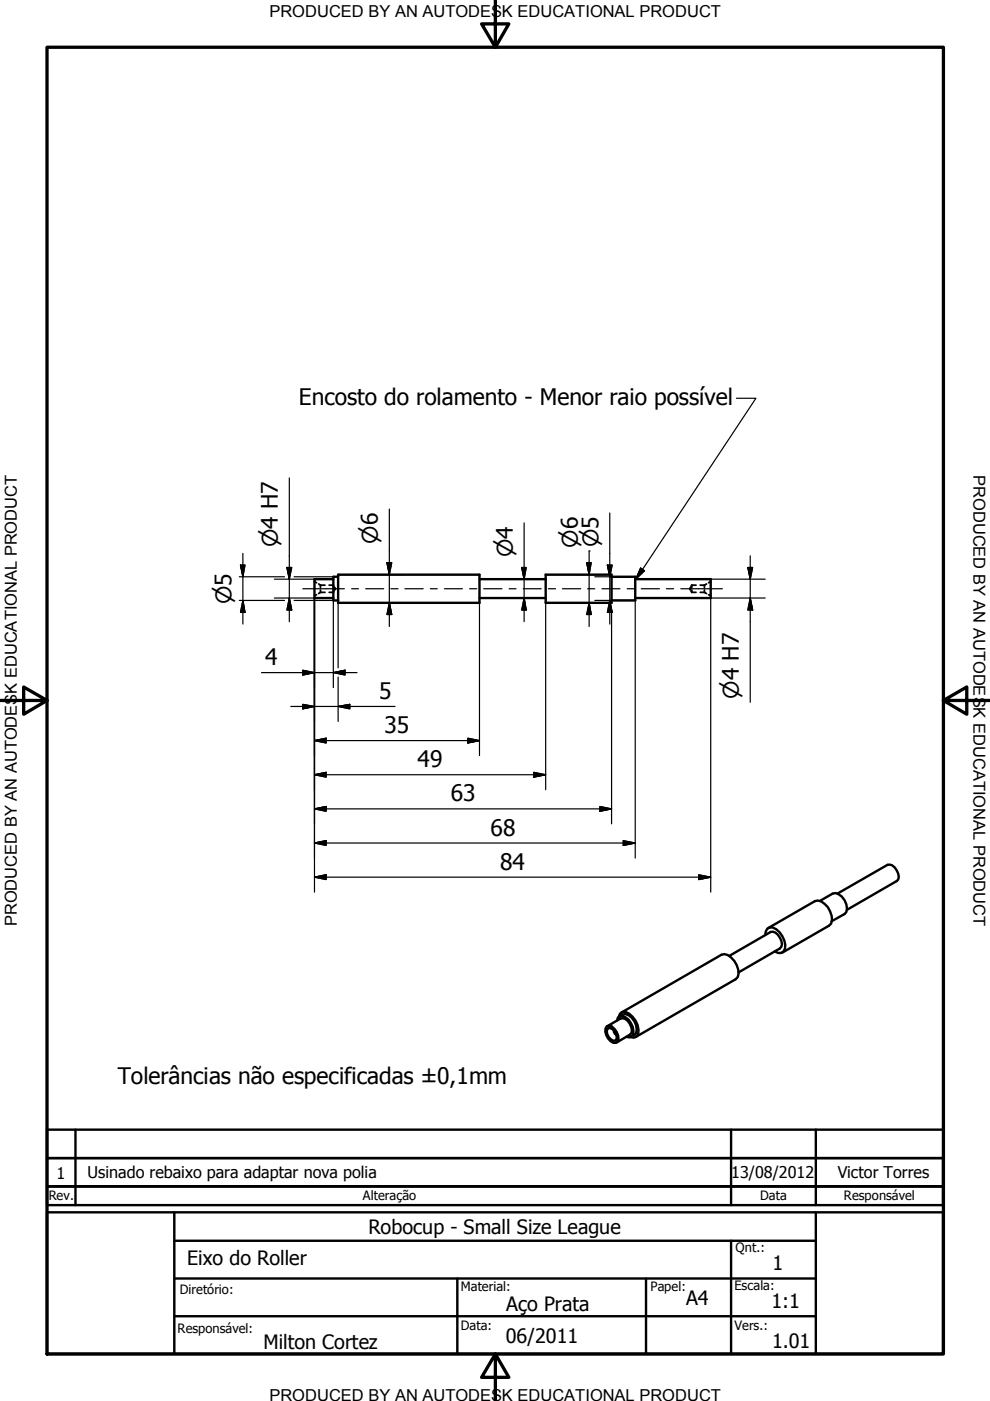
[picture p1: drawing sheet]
<svg xmlns="http://www.w3.org/2000/svg" width="210mm" height="297mm" viewBox="0 0 210 297" stroke-linecap="round" stroke-linejoin="round" font-family="sans-serif">
<!-- layer: Hidden (ISO) -->
<g fill="none" stroke="#000" stroke-width=".38">
<path d="M66.7 123.3l.4 .3M67.1 126.1l-.4 .2M67.6 123.8l.3 .3M67.9 124.1v.5M67.9 125.1v.5M67.9 125.6l-.3 .2M67.9 125.6h1M67.9 124.1h1M69.8 124.1h.9l.1 .2M70.8 125.3l-.1 .3h-.9M71 124.6l.1 .2-.1 .3M146.4 124.6l-.2 .2 .2 .3"/>
<path d="M146.5 125.3l.2 .3M146.7 125.6h.9M146.7 124.1h.9M146.7 124.1v.5M146.7 125.1v.5M146.7 124.1l-.2 .2M148.5 125.6h.9M148.5 124.1h.9M149.4 124.1v.5M149.4 125.1v.5M149.4 125.6l.4 .2M149.8 123.8l-.4 .3"/>
<path d="M150.2 126.1l.5 .2M150.7 123.3l-.5 .3"/>
</g>
<!-- layer: Visible (ISO) -->
<g fill="none" stroke="#000" stroke-width=".51">
<path d="M70.7 122.8h-4v4h4M71.7 122.3h-1v5h1M71.7 121.8h30v6h-30zM101.7 122.8h14M101.7 126.8h14M115.7 121.8h14v6h-14zM129.7 122.3h5v5h-5M134.7 122.8h16v4h-16M162.2 198.2l.2-.7 .3-.6a1.84 1.84 0 0 1 2.6 .8 4.3 4.3 0 0 1 1.1 3.5l-.3 .5-.5 .3h-.6l-.7-.3M162.9 196.8l9.9-5.7 .6-.2a4 4 0 0 1 2.8 4.9l-.4 .5-9.9 5.7M173.9 191l2.6-1.5a2.29 2.29 0 0 1 2.6 1.4 2.28 2.28 0 0 1 0 2.9l-2.8 1.5M177.5 189.5l10.7-6.1a2.35 2.35 0 0 1 2.2 3.1l-.3 .3-10.5 6.1"/>
<path d="M128.7 217.6a1.71 1.71 0 0 1 2 1.2 1.51 1.51 0 0 1-.1 2.3 2.38 2.38 0 0 1-2.3-2.4l.1-.7zM128.7 217.6l2.9-1.7a2.35 2.35 0 0 1 2.3 3.2l-3.2 1.9M128.8 218.1l.4-.2a2.01 2.01 0 0 1 1.5 2.4l-.3 .3a1.87 1.87 0 0 1-1.6-2.5zM130.1 218.4l.3 .8 .3 .2M130.8 216.4l.2-.6a1.56 1.56 0 0 1 2.3 .4 3.6 3.6 0 0 1 .9 3.1l-.3 .5-.5 .1-.6-.1M131.2 215.6l.2-.7 .6-.3a3.1 3.1 0 0 1 2.7 1.8 2.9 2.9 0 0 1 .2 3.4l-.5 .2-.7-.1M131.3 215.5a1.67 1.67 0 0 1 2.6 .3 3.4 3.4 0 0 1 1 3.2l-.4 .4-.7 .4M131.8 214.7l21.2-12.3a2.39 2.39 0 0 1 2.7 1.4 3.6 3.6 0 0 1 .7 3.4l-.4 .4-21.3 12.3M154.6 202.7l8.8-5.1a1.74 1.74 0 0 1 2 1.2 1.64 1.64 0 0 1 0 2.3l-8.8 5.1"/>
</g>
<!-- layer: Border (ISO) -->
<path d="M10 10h190v277.1h-190zM105 0v10l-2.9-4.9h5.8l-2.9 4.9M0 148.5h10l-5-2.8v5.7l5-2.9M200 148.5l5 2.9v-5.7l-5 2.8h10M105 287.1l2.9 4.9h-5.8l2.9-4.9v9.9" fill="none" stroke="#000" stroke-width=".7"/>
<!-- layer: Title (ISO) -->
<path d="M16 239.5v16M155 239.5v16M173 239.5v16M10 245.5h190v-6h-190v16h190v-10M200 251.5h-190h190M37 263.1h136M137 271.1v16" fill="none" stroke="#000" stroke-width=".51"/>
<!-- layer: Title (ANSI) -->
<path d="M10 257h190v30.1h-190zM37 257v30.1M173 257v30.1M37 271.1h136M37 279.1h136M97 271.1v16M155 263.1v24" fill="none" stroke="#000" stroke-width=".51"/>
<!-- layer: Centerline (ISO) -->
<g fill="none" stroke="#000" stroke-width=".25">
<path d="M64.2 124.8h8.8M74.5 124.8h1.5M77.5 124.8h3.8M82.9 124.8h1.5M85.9 124.8h3.8M91.2 124.8h1.5M94.2 124.8h3.8M99.6 124.8h1.5M102.6 124.8h3.8M107.9 124.8h1.5M110.9 124.8h3.8M116.3 124.8h1.5"/>
<path d="M119.3 124.8h3.8M124.6 124.8h1.5M127.6 124.8h3.8M133 124.8h1.5M136 124.8h3.8M141.3 124.8h1.5M144.3 124.8h8.9"/>
</g>
<!-- layer: Dimension (ISO) -->
<g fill="none" stroke="#000" stroke-width=".25">
<path d="M51 119.8h.9l-.4 2.5zM51.5 117.3v15M61.3 101.3v30.5M82 119.3h1.1l-.6 2.5zM82.5 107.9v24.9M111.1 110.9v20.9M124.4 119.3h.9l-.4 2.5zM124.9 116.8h.1M124.9 116.8v16M128.8 119.8h1l-.5 2.5zM129.3 108.8v23.5M159.1 117.8v31.1"/>
<path d="M50.7 127.3h9.6M50.7 122.3h9.6M51.5 127.3l.4 2.5h-.9zM58.2 126.8h8.5v62.4M58.2 122.8h8.5M60.8 120.3h1l-.5 2.5zM61.3 126.8l.5 2.5h-1zM62.4 127.3h8.3v18.5M62.4 122.3h8.3M71.7 121.8h14M82.5 127.8l.6 2.5h-1.1zM85.7 127.8h-14v13.8"/>
<path d="M101.7 127.8v32.4M110.6 120.3h1l-.5 2.5zM111.1 126.8l.5 2.5h-1zM115.7 127.8v39.6M121.7 121.8h6.6M121.7 127.8h6.6M124.9 127.8l.4 2.5h-.9zM126.1 127.3h8.6v54.6M126.1 122.3h8.1M129.3 127.3l.5 2.5h-1zM129.7 129.7v45M150.7 122.8h11.5"/>
<path d="M158.6 120.3h1l-.5 2.5zM159.1 126.8l.5 2.5h-1zM162.2 126.8h-11.5v62.4M55.4 142.6h20.3M61.7 149.8h22.1M64.2 142.1l2.5 .5-2.5 .5zM64.2 149.3l2.5 .5-2.5 .5zM66.7 157l2.5-.5v1zM66.7 157h35M70.7 142.6l2.5-.5v1zM71.7 149.8l2.5-.5v1zM71.7 143.6v9.4"/>
<path d="M99.2 156.5l2.5 .5-2.5 .5zM66.7 164.3l2.5-.5v1zM66.7 171.5l2.5-.5v1zM66.7 178.7l2.5-.5v1zM66.7 164.3h49M66.7 171.5h63M66.7 178.7h68M113.2 163.8l2.5 .5-2.5 .5zM127.2 171l2.5 .5-2.5 .5zM132.1 178.2l2.6 .5-2.6 .5zM66.7 186l2.5-.5v1zM66.7 186h84"/>
<path d="M148.1 185.5l2.6 .5-2.6 .5z"/>
</g>
<g fill="#000" stroke="#000" stroke-width=".25">
<path d="M51 119.8l.5 2.5zM51 119.8h.9l-.4 2.5zM82 119.3l.5 2.5zM82 119.3h1.1l-.6 2.5zM124.4 119.3l.5 2.5zM124.4 119.3h.9l-.4 2.5zM128.8 119.8l.5 2.5zM128.8 119.8h1l-.5 2.5zM51.5 127.3l.4 2.5zM51.5 127.3l.4 2.5h-.9zM60.8 120.3l.5 2.5zM60.8 120.3h1l-.5 2.5z"/>
<path d="M61.3 126.8l.5 2.5zM61.3 126.8l.5 2.5h-1zM82.5 127.8l.6 2.5zM82.5 127.8l.6 2.5h-1.1zM110.6 120.3l.5 2.5zM110.6 120.3h1l-.5 2.5zM111.1 126.8l.5 2.5zM111.1 126.8l.5 2.5h-1zM124.9 127.8l.4 2.5zM124.9 127.8l.4 2.5h-.9zM129.3 127.3l.5 2.5zM129.3 127.3l.5 2.5h-1z"/>
<path d="M158.6 120.3l.5 2.5zM158.6 120.3h1l-.5 2.5zM159.1 126.8l.5 2.5zM159.1 126.8l.5 2.5h-1zM64.2 143.1l2.5-.5zM64.2 142.1l2.5 .5-2.5 .5zM64.2 150.3l2.5-.5zM64.2 149.3l2.5 .5-2.5 .5zM66.7 157l2.5-.5zM66.7 157l2.5-.5v1zM70.7 142.6l2.5-.5zM70.7 142.6l2.5-.5v1z"/>
<path d="M71.7 149.8l2.5-.5zM71.7 149.8l2.5-.5v1zM99.2 157.5l2.5-.5zM99.2 156.5l2.5 .5-2.5 .5zM66.7 164.3l2.5-.5zM66.7 164.3l2.5-.5v1zM66.7 171.5l2.5-.5zM66.7 171.5l2.5-.5v1zM66.7 178.7l2.5-.5zM66.7 178.7l2.5-.5v1zM113.2 164.8l2.5-.5zM113.2 163.8l2.5 .5-2.5 .5z"/>
<path d="M127.2 172l2.5-.5zM127.2 171l2.5 .5-2.5 .5zM132.1 179.2l2.6-.5zM132.1 178.2l2.6 .5-2.6 .5zM66.7 186l2.5-.5zM66.7 186l2.5-.5v1zM148.1 186.5l2.6-.5zM148.1 185.5l2.6 .5-2.6 .5z"/>
</g>
<!-- layer: Symbol (ISO) -->
<path d="M156.1 84.4h4.2l-25.5 38.4M135.8 120.4l.9 .6-1.9 1.8z" fill="none" stroke="#000" stroke-width=".25"/>
<path d="M135.8 120.4l-1 2.4zM135.8 120.4l.9 .6-1.9 1.8z" fill="#000" stroke="#000" stroke-width=".25"/>
<g font-size="4.8">
<text x="63.4" y="86">Encosto do rolamento - Menor raio possível</text>
<text x="56.2" y="141.1">4</text>
<text x="80.4" y="148.2">5</text>
<text x="81.5" y="155.4">35</text>
<text x="88.5" y="162.7">49</text>
<text x="95.6" y="169.9">63</text>
<text x="104" y="177.2">68</text>
<text x="106" y="184.4">84</text>
<text x="25" y="229.9">Tolerâncias não especificadas ±0,1mm</text>
</g>
<g font-size="4.6">
<text x="58.9" y="116.1" transform="rotate(-90 58.9 116.1)">⌀4 H7</text>
<text x="80.1" y="115.3" transform="rotate(-90 80.1 115.3)">⌀6</text>
<text x="108.7" y="118.2" transform="rotate(-90 108.7 118.2)">⌀4</text>
<text x="122.5" y="116.2" transform="rotate(-90 122.5 116.2)">⌀6</text>
<text x="126.9" y="116.1" transform="rotate(-90 126.9 116.1)">⌀5</text>
<text x="49.1" y="128.1" transform="rotate(-90 49.1 128.1)">⌀5</text>
<text x="156.7" y="148.1" transform="rotate(-90 156.7 148.1)">⌀4 H7</text>
</g>
<g font-size="4.2">
<text x="78.1" y="261.5">Robocup - Small Size League</text>
<text x="39.7" y="268.2">Eixo do Roller</text>
<text x="163.8" y="269.2">1</text>
<text x="107.3" y="277.9">Aço Prata</text>
<text x="145.5" y="276.7">A4</text>
<text x="163.6" y="277.2">1:1</text>
<text x="55.9" y="286.1">Milton Cortez</text>
<text x="107.3" y="284.7">06/2011</text>
<text x="163.7" y="285.9">1.01</text>
</g>
<g font-size="3.5">
<text x="57.1" y="3.6">PRODUCED BY AN AUTODESK EDUCATIONAL PRODUCT</text>
<text x="206.4" y="100.7" transform="rotate(90 206.4 100.7)">PRODUCED BY AN AUTODESK EDUCATIONAL PRODUCT</text>
<text x="3.6" y="196.4" transform="rotate(-90 3.6 196.4)">PRODUCED BY AN AUTODESK EDUCATIONAL PRODUCT</text>
<text x="57.1" y="297">PRODUCED BY AN AUTODESK EDUCATIONAL PRODUCT</text>
</g>
<g font-size="3.4">
<text x="12" y="249.9">1</text>
<text x="18.5" y="249.7">Usinado rebaixo para adaptar nova polia</text>
<text x="155" y="249.9">13/08/2012</text>
<text x="177.6" y="249.9">Victor Torres</text>
</g>
<g font-size="2.7">
<text x="10.4" y="254.5">Rev.</text>
<text x="77" y="254.5">Alteração</text>
<text x="161.2" y="254.5">Data</text>
<text x="178.9" y="254.4">Responsável</text>
<text x="156" y="265.4">Qnt.:</text>
<text x="38.1" y="274.4">Diretório:</text>
<text x="97.7" y="273.7">Material:</text>
<text x="137.9" y="273.8">Papel:</text>
<text x="155.7" y="273.6">Escala:</text>
<text x="97.7" y="282">Data:</text>
<text x="155.7" y="282">Vers.:</text>
<text x="37.7" y="282.6">Responsável:</text>
</g>
</svg>
